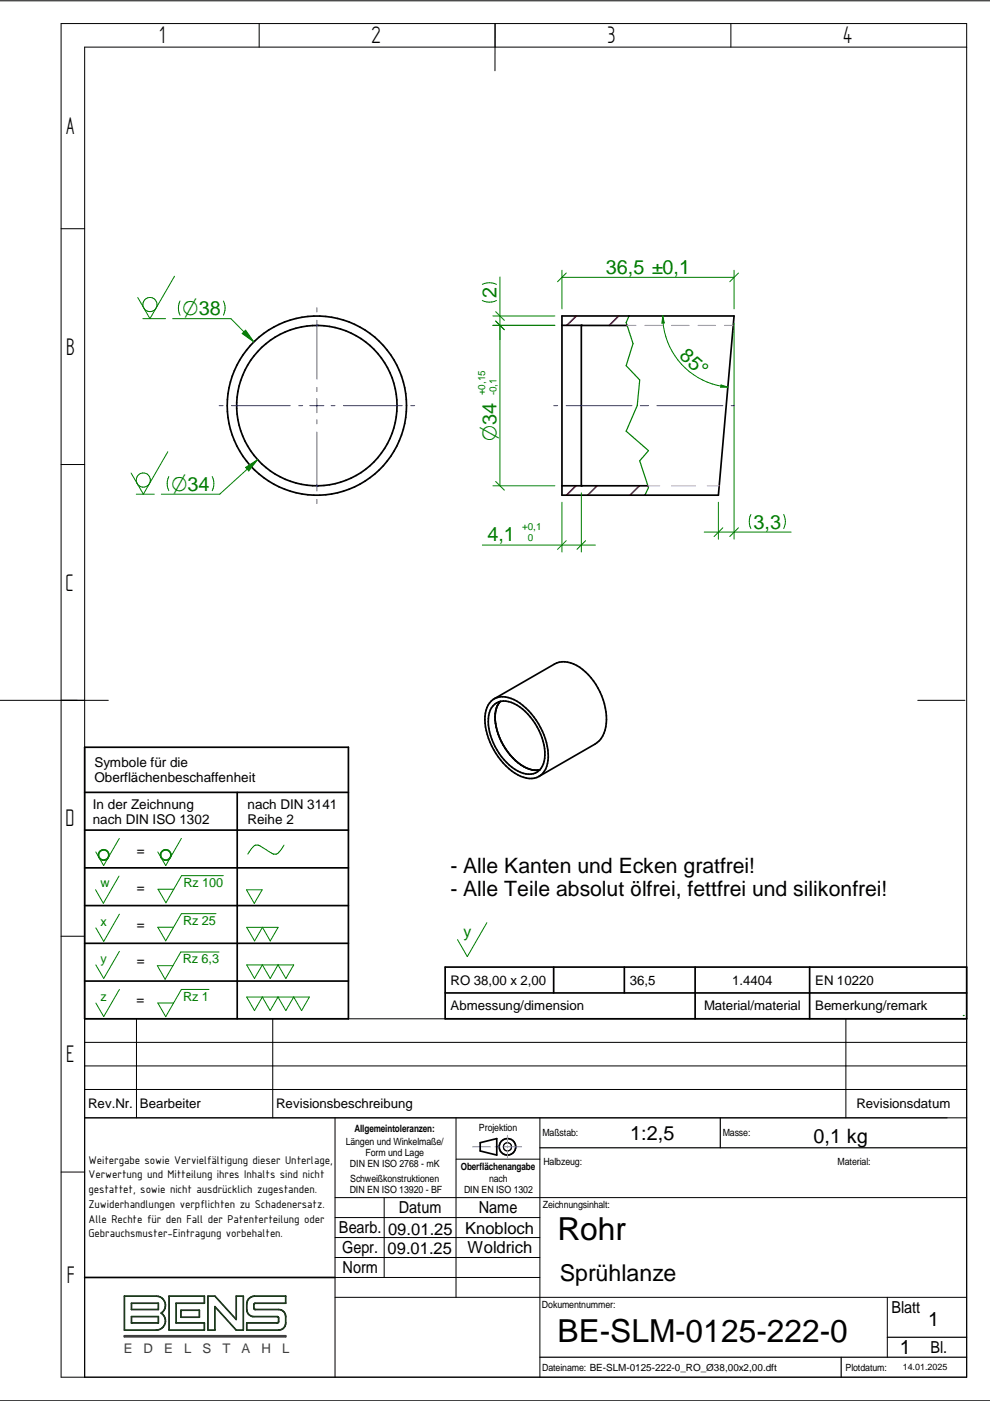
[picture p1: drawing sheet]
<svg xmlns="http://www.w3.org/2000/svg" width="210mm" height="297mm" viewBox="0 0 210 297" stroke-linecap="round" stroke-linejoin="round" font-family="sans-serif">
<g fill="none" stroke="#000" stroke-width=".21">
<path d="M0 .2h209.9M13 5h192v287h-192zM54.9 5v5M105 5l-.1 10M155 5v5M205 10h-187.1v282M13 48.5h4.9M13 98.5h4.9M0 148.5h23M194.6 148.5h10M13 198.5h4.9M17.9 216h187.1"/>
<path d="M28.9 216v21M57.8 216v21M179.3 216v21M17.9 226h187.1M17.9 237h187.1M17.9 231h187.1M17.9 221h187.1M71 237v55M96.7 237v38.1M114.5 237v55M13 248.5h4.9M71 258.1h43.5"/>
<path d="M71 253.9h134M81.4 253.9v16.9M96.7 245.8h17.8M71 275.1h134M71 262.4h43.5M71 266.6h43.5M71 270.8h43.5M188.1 275.1v12.7M0 297h209.9"/>
</g>
<g fill="none" stroke="#000" stroke-width=".25">
<path d="M152.7 237v6.4M114.5 243.4h90.5M114.5 287.8h90.5M178.4 287.8v4.2M188.1 283.5h16.9"/>
<circle cx="107.6" cy="243.2" r=".87"/>
</g>
<g fill="none" stroke="#000" stroke-width=".36">
<path d="M119.1 67h36.5l-3.3 38h-33.2zM119.1 69h4.2M133 69h-9.7v34M119.1 103h18.3M17.9 158.4h56v57.6h-56zM104.2 148.6a4.4 4.4 0 0 1 5.4 .1 14.6 14.6 0 0 1 6.6 12.5 3.8 3.8 0 0 1-5.8 3.4 14.4 14.4 0 0 1-7.6-12.7l.5-1.9zM104.8 148.2l12.7-7.4a5.4 5.4 0 0 1 6 1.1 13.6 13.6 0 0 1 4.8 12.9l-.2 .6a4.4 4.4 0 0 1-1.9 2.4l-11.9 6.8M104.9 149.3a3.9 3.9 0 0 1 4.7 .2 13 13 0 0 1 5.9 11.3 3.4 3.4 0 0 1-5.2 2.9 12.8 12.8 0 0 1-6.7-12l.2-.6a3.4 3.4 0 0 1 1.1-1.8zM106.1 148.7a6.6 6.6 0 0 0-.7 6.2 13.2 13.2 0 0 0 5.7 7.6M17.9 176h56M17.9 168h56M50.3 168v48"/>
<path d="M111.1 162.5l.6 .4M111.1 162.5l1.7 .7 1.1 .1M114.4 163.2l-.5 .1M17.9 184h56M17.9 192h56M17.9 200h56M17.9 208h56M94.4 205h110.6v11h-110.6zM94.4 210.5h110.6M117.4 205v5.5M132.4 205v5.5M147.4 205v11"/>
<path d="M171.7 205v11M101.8 242.3l3.5-.9v3.5l-3.5-.9zM17.9 270.8h53.1"/>
<circle cx="67.2" cy="86" r="19"/>
<circle cx="67.2" cy="86" r="17"/>
<circle cx="107.6" cy="243.2" r="1.75"/>
</g>
<path d="M100.2 243.1h3.8M104.9 243.1h1M106.8 243.1h3.8M107.6 240.7v1.8M107.6 242.9v.5M107.6 243.8v1.8" fill="none" stroke="#229aff" stroke-width=".21"/>
<path d="M26.4 274.8h6.7a1.95 1.95 0 0 1 1.9 1.4 1.95 1.95 0 0 1-.8 2.2 1.95 1.95 0 0 1 .8 2.2 1.95 1.95 0 0 1-1.9 1.4h-6.7zM27.9 276.3h5.7v1.3h-5.7zM27.9 279.1h5.7v1.4h-5.7zM35.8 274.8h7.5v1.5h-6v4.2h6v1.5h-7.5zM38.4 277.8h3.9v1.5h-3.9zM44.1 274.8h1.5l4.5 5v-5h1.5v7.2h-1.5l-4.5-5v5h-1.5zM52.7 275.4l.6-.4 .7-.2h6.6v1.5h-6.5l-.3 .3v.7l.2 .3h5.1l.6 .2 .6 .4a2.99 2.99 0 0 1 .3 2.3l-.3 .9-.9 .6h-7.1v-1.5h6.5l.3-.3v-.8l-.3-.3h-5.3l-.8-.5a3.4 3.4 0 0 1-.2-2.9z" fill="none" stroke="#004000" stroke-width=".36"/>
<path d="M26.4 283.2h34.2v.2h-34.2z" fill="none" stroke="#3f3f3f" stroke-width=".36"/>
<path d="M133.4 67l-.6 1.4 1.4 4.4-1.4 4.7 2.8 3.1-.5 5.4-2.3 5.4 4.7 4.1-1.9 2.2 1.9 5.7-.8 1.6M204.2 215.3h.1M204.2 216h.1" fill="none" stroke="#008000" stroke-width=".25"/>
<g fill="none" stroke="#008000" stroke-width=".21">
<path d="M36.6 67.6h12.4l4.8 4.9M38.2 63.8l-.4 1.5 .4 1.5M47.4 63.8a3.3 3.3 0 0 1 0 3M52.1 70l1.7 2.5-2.4-1.8zM25.3 177.8l-3.3 5.7-1.7-2.9M38.5 177.8l-3.4 5.7-1.6-2.9M60.2 179.2a3 3 0 0 1-1.9 1.9l-.4-.1-2.7-1.6a1.3 1.3 0 0 0-1.9 .5l-.8 1.2M25.2 185.8l-3.3 5.7-1.6-2.9M25.3 193.8l-3.3 5.8-1.7-2.9M45.8 193.7h-7.3l-3.4 5.8-1.6-2.9h3.3M47.3 185.7h-8.8l-3.3 5.7-1.7-2.9h3.3M52.3 188.7h3.3l-1.7 2.8z"/>
<path d="M52.3 196.6h6.7l-1.7 2.9-1.7-2.9-1.6 2.9zM103.2 195.6l-4.1 7.2-2.1-3.6M25.3 201.7l-3.3 5.8-1.7-2.9M25.3 209.8l-3.3 5.7-1.7-2.8M44.3 209.8h-5.8l-3.4 5.8-1.6-2.9h3.3M46.4 201.8h-8.1l-3.3 5.8-1.6-2.9h3.3M52.3 204.6h10l-1.7 2.9-1.7-2.9-1.6 2.9-1.7-2.9-1.6 2.9zM52.3 211.4h13.3l-1.7 2.9-1.6-2.9-1.7 2.9-1.7-2.9-1.6 2.9-1.7-2.9-1.6 2.9z"/>
</g>
<g fill="none" stroke="#008000" stroke-width=".36">
<circle cx="22" cy="181.3" r="1.1"/>
<circle cx="35.1" cy="181.3" r="1.1"/>
</g>
<path d="M122.2 67l-2 2M131.2 67l-2 2M122.1 103l-2 2M126.6 103l-2 2M135.6 103l-2 2" fill="none" stroke="#f00" stroke-width=".36"/>
<g fill="#000">
<circle cx="123.3" cy="69" r=".18"/>
<circle cx="123.3" cy="103" r=".18"/>
</g>
<path d="M133 69h1.8M136.7 69h3.8M142.4 69h3.7M148 69h3.7M153.6 69h1.9M137.4 103h2.5M142.4 103h5M150 103h2.5" fill="none" stroke="#f0f" stroke-width=".25"/>
<path d="M52.1 70l1.7 2.5-2.4-1.8z" fill="#008000"/>
<path d="M52.1 99.1l2.5-1.6-1.9 2.3zM54.6 97.5l-8 7.3h-12.4M35.8 101a3.5 3.5 0 0 0 0 3M45 101a3.5 3.5 0 0 1 0 3" fill="none" stroke="#008000" stroke-width=".21"/>
<path d="M52.1 99.1l2.5-1.6-1.9 2.3z" fill="#008000"/>
<g fill="none" stroke="#00f" stroke-width=".21">
<path d="M67.2 65.3v.8M67.2 67.9v12.5M46.4 86h.9M49.1 86h12.5M63.3 86h.9M65.7 86h3M67.2 84.5v3M67.2 89v.9M67.2 91.6v12.5M67.2 82.1v.9M70.2 86h.8M72.8 86h12.5"/>
<path d="M87.1 86h.8M67.2 105.9v.8"/>
</g>
<path d="M119.1 57.3v8.2M119.1 58.8h36.5M120.1 57.9l-1.9 1.8M155.6 57.3v8.2M156.6 57.9l-1.9 1.8M140.5 67l.3 1.5h-.5z" fill="none" stroke="#008000" stroke-width=".21"/>
<path d="M140.5 67l.3 1.5h-.5z" fill="#008000"/>
<path d="M152.9 81.6l1.4 .5h-1.5z" fill="none" stroke="#008000" stroke-width=".21"/>
<path d="M152.9 81.6l1.4 .5h-1.5z" fill="#008000"/>
<g fill="none" stroke="#008000" stroke-width=".21">
<path d="M37 58.6l-5.2 9-2.6-4.5M106 58.7v44.3M30.3 67.6h4.8M102.3 60.3l1.5-.4 1.5 .4M102.3 63.7l1.5 .4 1.5-.4M104.5 69h13.1M104.5 67h13.1M105.1 68.1l1.8 1.8M105.1 66.1l1.8 1.8M140.5 67a15.1 15.1 0 0 0 13.8 15.1M155.6 68.5v45.8M35.6 95.8l-5.2 9-2.6-4.5"/>
<path d="M28.9 104.8h3.8M102.3 115.6h23.9M104.5 103h13.1M105.1 102.1l1.8 1.8M119.1 106.5v10.6M120.1 114.6l-1.9 1.9M123.3 104.5v12.6M124.2 114.6l-1.9 1.9M149.3 112.8h18.4M152.3 106.5v7.8M153.2 111.9l-1.8 1.8M156.6 111.9l-1.9 1.8"/>
<path d="M159.2 109.1a3.3 3.3 0 0 0 0 3M166.2 109.1a3.3 3.3 0 0 1 0 3"/>
<circle cx="31.8" cy="64.6" r="1.5"/>
<circle cx="30.4" cy="101.8" r="1.5"/>
</g>
<path d="M117.4 86h.8M120 86h14M135.8 86h1.7M139.3 86h13.9M155 86h.7" fill="none" stroke="#00f" stroke-width=".21"/>
<g font-size="6.7">
<text x="118.2" y="262.9">Rohr</text>
<text x="118.2" y="284.6">BE-SLM-0125-222-0</text>
</g>
<g font-size="5.8">
<text x="33.8" y="9.2">1</text>
<text x="78.8" y="9.2">2</text>
<text x="128.8" y="9.2">3</text>
<text x="178.8" y="9.2">4</text>
<text x="14" y="28.4">A</text>
<text x="14" y="75.2">B</text>
<text x="13.9" y="125.2">C</text>
<text x="13.9" y="175.2">D</text>
<text x="14" y="225.2">E</text>
<text x="14.2" y="271.9">F</text>
</g>
<text font-size="4.9" x="118.7" y="271.5">Sprühlanze</text>
<g font-size="4.6" fill="#008000">
<text x="38.7" y="66.8">O38</text>
<text x="105.3" y="93.5" transform="rotate(-90 105.3 93.5)">O34</text>
<text x="36.3" y="104">O34</text>
</g>
<g font-size="4.5">
<text x="95.5" y="185">- Alle Kanten und Ecken gratfrei!</text>
<text x="95.5" y="190">- Alle Teile absolut ölfrei, fettfrei und silikonfrei!</text>
</g>
<g font-size="4.2" fill="#008000">
<text x="128.5" y="58.1">36,5 ±0,1</text>
<text x="105.3" y="63.2" transform="rotate(-90 105.3 63.2)">2</text>
<text x="143.8" y="75.8" transform="rotate(41 143.8 75.8)">85°</text>
<text x="159.7" y="112.1">3,3</text>
<text x="103.3" y="114.8">4,1</text>
</g>
<g font-size="4.2">
<text x="133.6" y="241.8">1:2,5</text>
<text x="172.5" y="242.4">0,1 kg</text>
<text x="196.8" y="281.1">1</text>
<text x="190.8" y="287.1">1</text>
</g>
<g font-size="3.5">
<text x="84.6" y="257.2">Datum</text>
<text x="101.5" y="257.2">Name</text>
<text x="71.9" y="261.5">Bearb.</text>
<text x="82.3" y="261.7">09.01.25</text>
<text x="98.6" y="261.5">Knobloch</text>
<text x="72.5" y="265.7">Gepr.</text>
<text x="72.6" y="269.9">Norm</text>
<text x="82.2" y="265.8">09.01.25</text>
<text x="99.1" y="265.6">Woldrich</text>
<text x="189" y="278.4">Blatt</text>
<text x="197.3" y="286.9">Bl.</text>
</g>
<text font-size="3.4" fill="#008000" x="98.3" y="198.6">y</text>
<g font-size="2.9">
<text x="20" y="162.6">Symbole für die</text>
<text x="20" y="165.8">Oberflächenbeschaffenheit</text>
<text x="19.7" y="171.6">In der Zeichnung</text>
<text x="52.5" y="171.6">nach DIN 3141</text>
<text x="19.7" y="174.8">nach DIN ISO 1302</text>
<text x="52.5" y="174.8">Reihe 2</text>
<text x="29" y="181.4">=</text>
<text x="29" y="189.1">=</text>
<text x="29" y="196.9">=</text>
<text x="29" y="204.7">=</text>
<text x="29" y="213">=</text>
</g>
<g font-size="2.8">
<text x="95.5" y="208.7">RO 38,00 x 2,00</text>
<text x="133.6" y="208.7">36,5</text>
<text x="155.3" y="208.7">1.4404</text>
<text x="172.8" y="208.7">EN 10220</text>
<text x="95.5" y="214.2">Abmessung/dimension</text>
<text x="149.3" y="214.2">Material/material</text>
<text x="172.8" y="214.2">Bemerkung/remark</text>
<text x="18.7" y="234.9">Rev.Nr.</text>
<text x="29.7" y="234.9">Bearbeiter</text>
<text x="58.6" y="234.9">Revisionsbeschreibung</text>
<text x="181.6" y="234.9">Revisionsdatum</text>
</g>
<g font-size="2.8" fill="#3f3f3f">
<text x="26.2" y="286.8">E</text>
<text x="30.4" y="286.8">D</text>
<text x="34.8" y="286.8">E</text>
<text x="39" y="286.8">L</text>
<text x="42.9" y="286.8">S</text>
<text x="47.2" y="286.8">T</text>
<text x="51.2" y="286.8">A</text>
<text x="55.5" y="286.8">H</text>
<text x="59.8" y="286.8">L</text>
</g>
<g font-size="2.7" fill="#008000">
<text x="21.3" y="188.2">w</text>
<text x="38.9" y="188.1">Rz 100</text>
<text x="21.3" y="196.2">x</text>
<text x="38.8" y="196.1">Rz 25</text>
<text x="21.3" y="204.1">y</text>
<text x="38.7" y="204.3">Rz 6,3</text>
<text x="21.3" y="212.2">z</text>
<text x="38.8" y="212.2">Rz 1</text>
</g>
<g font-size="2.6">
<text x="18.8" y="246.7">Weitergabe sowie Vervielfältigung dieser Unterlage,</text>
<text x="18.8" y="249.9">Verwertung und Mitteilung ihres Inhalts sind nicht</text>
<text x="18.8" y="253">gestattet, sowie nicht ausdrücklich zugestanden.</text>
<text x="18.8" y="256.1">Zuwiderhandlungen verpflichten zu Schadenersatz.</text>
<text x="18.8" y="259.2">Alle Rechte für den Fall der Patenterteilung oder</text>
<text x="18.8" y="262.4">Gebrauchsmuster-Eintragung vorbehalten.</text>
</g>
<g font-size="2.1" fill="#008000">
<text x="102.9" y="83.8" transform="rotate(-90 102.9 83.8)">+0,15</text>
<text x="105.3" y="83.8" transform="rotate(-90 105.3 83.8)">-0,1</text>
<text x="110.7" y="112.4">+0,1</text>
<text x="111.9" y="114.8">0</text>
</g>
<g font-size="2.1">
<text x="75.1" y="240">Allgemeintoleranzen:</text>
<text x="101.5" y="239.8">Projektion</text>
<text x="73.3" y="242.8">Längen und Winkelmaße/</text>
<text x="77.5" y="245.1">Form und Lage</text>
<text x="115" y="240.9">Maßstab:</text>
<text x="153.2" y="240.9">Masse:</text>
<text x="74.2" y="247.5">DIN EN ISO 2768 - mK</text>
<text x="74.2" y="250.7">Schweißkonstruktionen</text>
<text x="97.7" y="248">Oberflächenangabe</text>
<text x="103.7" y="250.6">nach</text>
<text x="115.2" y="246.9">Halbzeug:</text>
<text x="177.6" y="247">Material:</text>
<text x="74.1" y="253">DIN EN ISO 13920 - BF</text>
<text x="98.4" y="253">DIN EN ISO 1302</text>
<text x="115.1" y="256.2">Zeichnungsinhalt:</text>
<text x="114.9" y="277.4">Dokumentnummer:</text>
<text x="115" y="290.6">Dateiname: BE-SLM-0125-222-0_RO_Ø38,00x2,00.dft</text>
<text x="179.3" y="290.6">Plotdatum:</text>
</g>
<text font-size="1.9" x="191.4" y="290.5">14.01.2025</text>
</svg>
